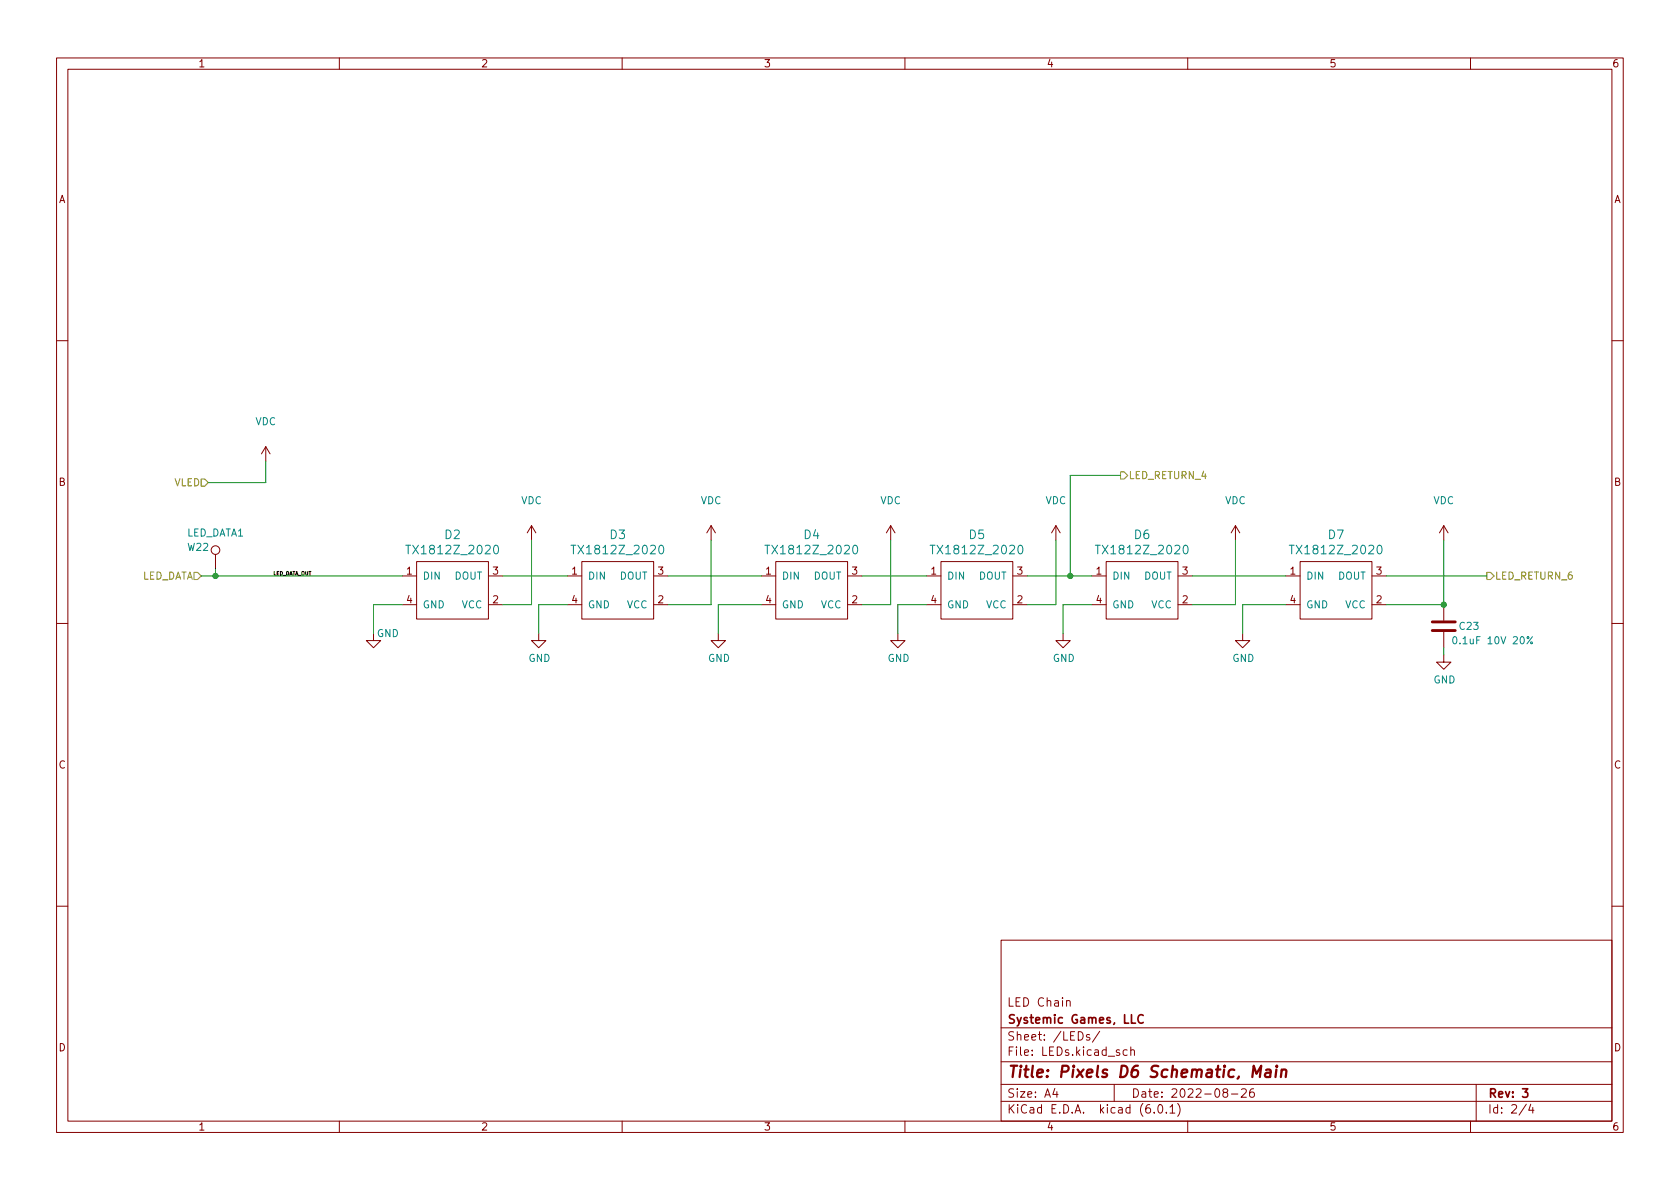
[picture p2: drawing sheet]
(kicad_sch (version 20211123) (generator eeschema)

 (paper "A4")

 (title_block
  (title "Pixels D6 Schematic, Main")
  (date "2022-08-26")
  (rev "3")
  (company "Systemic Games, LLC")
  (comment 1 "LED Chain"))

 (lib_symbols
  (symbol "Device:C" (pin_numbers hide) (pin_names (offset 0.254)) (in_bom yes) (on_board yes)
   (property "Reference" "C" (id 0) (at 0.635 2.54 0) (effects (font (size 1.27 1.27)) (justify left)))
   (property "Value" "C" (id 1) (at 0.635 -2.54 0) (effects (font (size 1.27 1.27)) (justify left)))
   (property "Footprint" "" (id 2) (at 0.9652 -3.81 0) (effects (font (size 1.27 1.27)) hide))
   (property "Datasheet" "~" (id 3) (at 0 0 0) (effects (font (size 1.27 1.27)) hide))
   (symbol "C_0_1"
    (polyline (pts (xy -2.032 -0.762) (xy 2.032 -0.762)) (stroke (width 0.508) (type default) (color 0 0 0 0)) (fill (type none)))
    (polyline (pts (xy -2.032 0.762) (xy 2.032 0.762)) (stroke (width 0.508) (type default) (color 0 0 0 0)) (fill (type none))))
   (symbol "C_1_1"
    (pin passive line (at 0 3.81 270) (length 2.794) (name "~" (effects (font (size 1.27 1.27)))) (number "1" (effects (font (size 1.27 1.27)))))
    (pin passive line (at 0 -3.81 90) (length 2.794) (name "~" (effects (font (size 1.27 1.27)))) (number "2" (effects (font (size 1.27 1.27)))))))
  (symbol "Pixels-dice:TEST_1P-conn" (pin_numbers hide) (pin_names (offset 0.762) hide) (in_bom yes) (on_board yes)
   (property "Reference" "W" (id 0) (at 0 6.858 0) (effects (font (size 1.27 1.27))))
   (property "Value" "TEST_1P-conn" (id 1) (at 0 5.08 0) (effects (font (size 1.27 1.27))))
   (property "Footprint" "" (id 2) (at 5.08 0 0) (effects (font (size 1.27 1.27))))
   (property "Datasheet" "" (id 3) (at 5.08 0 0) (effects (font (size 1.27 1.27))))
   (symbol "TEST_1P-conn_0_1"
    (circle (center 0 3.302) (radius 0.762) (stroke (width 0) (type default) (color 0 0 0 0)) (fill (type none))))
   (symbol "TEST_1P-conn_1_1"
    (pin passive line (at 0 0 90) (length 2.54) (name "1" (effects (font (size 1.27 1.27)))) (number "1" (effects (font (size 1.27 1.27)))))))
  (symbol "Pixels-dice:TX1812Z_2020" (pin_names (offset 1.016)) (in_bom yes) (on_board yes)
   (property "Reference" "D" (id 0) (at 0 -6.35 0) (effects (font (size 1.524 1.524))))
   (property "Value" "TX1812Z_2020" (id 1) (at 0 6.35 0) (effects (font (size 1.524 1.524))))
   (property "Footprint" "" (id 2) (at 0 0 0) (effects (font (size 1.524 1.524)) hide))
   (property "Datasheet" "" (id 3) (at 0 0 0) (effects (font (size 1.524 1.524)) hide))
   (symbol "TX1812Z_2020_0_1"
    (rectangle (start -6.35 5.08) (end 6.35 -5.08) (stroke (width 0) (type default) (color 0 0 0 0)) (fill (type none))))
   (symbol "TX1812Z_2020_1_1"
    (pin input line (at -8.89 2.54 0) (length 2.54) (name "DIN" (effects (font (size 1.27 1.27)))) (number "1" (effects (font (size 1.27 1.27)))))
    (pin power_in line (at 8.89 -2.54 180) (length 2.54) (name "VCC" (effects (font (size 1.27 1.27)))) (number "2" (effects (font (size 1.27 1.27)))))
    (pin output line (at 8.89 2.54 180) (length 2.54) (name "DOUT" (effects (font (size 1.27 1.27)))) (number "3" (effects (font (size 1.27 1.27)))))
    (pin power_in line (at -8.89 -2.54 0) (length 2.54) (name "GND" (effects (font (size 1.27 1.27)))) (number "4" (effects (font (size 1.27 1.27)))))))
  (symbol "power:GND" (power) (pin_names (offset 0)) (in_bom yes) (on_board yes)
   (property "Reference" "#PWR" (id 0) (at 0 -6.35 0) (effects (font (size 1.27 1.27)) hide))
   (property "Value" "GND" (id 1) (at 0 -3.81 0) (effects (font (size 1.27 1.27))))
   (property "Footprint" "" (id 2) (at 0 0 0) (effects (font (size 1.27 1.27)) hide))
   (property "Datasheet" "" (id 3) (at 0 0 0) (effects (font (size 1.27 1.27)) hide))
   (symbol "GND_0_1"
    (polyline (pts (xy 0 0) (xy 0 -1.27) (xy 1.27 -1.27) (xy 0 -2.54) (xy -1.27 -1.27) (xy 0 -1.27)) (stroke (width 0) (type default) (color 0 0 0 0)) (fill (type none))))
   (symbol "GND_1_1"
    (pin power_in line (at 0 0 270) (length 0) hide (name "GND" (effects (font (size 1.27 1.27)))) (number "1" (effects (font (size 1.27 1.27)))))))
  (symbol "power:VDC" (power) (pin_names (offset 0)) (in_bom yes) (on_board yes)
   (property "Reference" "#PWR" (id 0) (at 0 -2.54 0) (effects (font (size 1.27 1.27)) hide))
   (property "Value" "VDC" (id 1) (at 0 6.35 0) (effects (font (size 1.27 1.27))))
   (property "Footprint" "" (id 2) (at 0 0 0) (effects (font (size 1.27 1.27)) hide))
   (property "Datasheet" "" (id 3) (at 0 0 0) (effects (font (size 1.27 1.27)) hide))
   (symbol "VDC_0_1"
    (polyline (pts (xy -0.762 1.27) (xy 0 2.54)) (stroke (width 0) (type default) (color 0 0 0 0)) (fill (type none)))
    (polyline (pts (xy 0 0) (xy 0 2.54)) (stroke (width 0) (type default) (color 0 0 0 0)) (fill (type none)))
    (polyline (pts (xy 0 2.54) (xy 0.762 1.27)) (stroke (width 0) (type default) (color 0 0 0 0)) (fill (type none))))
   (symbol "VDC_1_1"
    (pin power_in line (at 0 0 90) (length 0) hide (name "VDC" (effects (font (size 1.27 1.27)))) (number "1" (effects (font (size 1.27 1.27))))))))

 (junction (at 189.23 101.6) (diameter 0) (color 0 0 0 0))
 (junction (at 38.1 101.6) (diameter 0) (color 0 0 0 0))
 (junction (at 255.27 106.68) (diameter 0) (color 0 0 0 0))

 (wire (pts (xy 118.11 106.68) (xy 125.73 106.68)) (stroke (width 0) (type default) (color 0 0 0 0)))
 (wire (pts (xy 66.04 106.68) (xy 66.04 111.76)) (stroke (width 0) (type default) (color 0 0 0 0)))
 (wire (pts (xy 219.71 106.68) (xy 219.71 111.76)) (stroke (width 0) (type default) (color 0 0 0 0)))
 (wire (pts (xy 187.96 106.68) (xy 187.96 111.76)) (stroke (width 0) (type default) (color 0 0 0 0)))
 (wire (pts (xy 255.27 114.3) (xy 255.27 115.57)) (stroke (width 0) (type default) (color 0 0 0 0)))
 (wire (pts (xy 218.44 95.25) (xy 218.44 106.68)) (stroke (width 0) (type default) (color 0 0 0 0)))
 (wire (pts (xy 181.61 106.68) (xy 186.69 106.68)) (stroke (width 0) (type default) (color 0 0 0 0)))
 (wire (pts (xy 127 106.68) (xy 127 111.76)) (stroke (width 0) (type default) (color 0 0 0 0)))
 (wire (pts (xy 210.82 106.68) (xy 218.44 106.68)) (stroke (width 0) (type default) (color 0 0 0 0)))
 (wire (pts (xy 38.1 100.33) (xy 38.1 101.6)) (stroke (width 0) (type default) (color 0 0 0 0)))
 (wire (pts (xy 189.23 101.6) (xy 193.04 101.6)) (stroke (width 0) (type default) (color 0 0 0 0)))
 (wire (pts (xy 88.9 101.6) (xy 100.33 101.6)) (stroke (width 0) (type default) (color 0 0 0 0)))
 (wire (pts (xy 66.04 106.68) (xy 71.12 106.68)) (stroke (width 0) (type default) (color 0 0 0 0)))
 (wire (pts (xy 46.99 85.09) (xy 46.99 81.28)) (stroke (width 0) (type default) (color 0 0 0 0)))
 (wire (pts (xy 210.82 101.6) (xy 227.33 101.6)) (stroke (width 0) (type default) (color 0 0 0 0)))
 (wire (pts (xy 152.4 106.68) (xy 157.48 106.68)) (stroke (width 0) (type default) (color 0 0 0 0)))
 (wire (pts (xy 255.27 95.25) (xy 255.27 106.68)) (stroke (width 0) (type default) (color 0 0 0 0)))
 (wire (pts (xy 189.23 101.6) (xy 189.23 83.82)) (stroke (width 0) (type default) (color 0 0 0 0)))
 (wire (pts (xy 38.1 101.6) (xy 71.12 101.6)) (stroke (width 0) (type default) (color 0 0 0 0)))
 (wire (pts (xy 158.75 111.76) (xy 158.75 106.68)) (stroke (width 0) (type default) (color 0 0 0 0)))
 (wire (pts (xy 125.73 95.25) (xy 125.73 106.68)) (stroke (width 0) (type default) (color 0 0 0 0)))
 (wire (pts (xy 157.48 95.25) (xy 157.48 106.68)) (stroke (width 0) (type default) (color 0 0 0 0)))
 (wire (pts (xy 245.11 106.68) (xy 255.27 106.68)) (stroke (width 0) (type default) (color 0 0 0 0)))
 (wire (pts (xy 152.4 101.6) (xy 163.83 101.6)) (stroke (width 0) (type default) (color 0 0 0 0)))
 (wire (pts (xy 95.25 106.68) (xy 100.33 106.68)) (stroke (width 0) (type default) (color 0 0 0 0)))
 (wire (pts (xy 118.11 101.6) (xy 134.62 101.6)) (stroke (width 0) (type default) (color 0 0 0 0)))
 (wire (pts (xy 189.23 83.82) (xy 198.12 83.82)) (stroke (width 0) (type default) (color 0 0 0 0)))
 (wire (pts (xy 127 106.68) (xy 134.62 106.68)) (stroke (width 0) (type default) (color 0 0 0 0)))
 (wire (pts (xy 187.96 106.68) (xy 193.04 106.68)) (stroke (width 0) (type default) (color 0 0 0 0)))
 (wire (pts (xy 158.75 106.68) (xy 163.83 106.68)) (stroke (width 0) (type default) (color 0 0 0 0)))
 (wire (pts (xy 181.61 101.6) (xy 189.23 101.6)) (stroke (width 0) (type default) (color 0 0 0 0)))
 (wire (pts (xy 35.56 101.6) (xy 38.1 101.6)) (stroke (width 0) (type default) (color 0 0 0 0)))
 (wire (pts (xy 88.9 106.68) (xy 93.98 106.68)) (stroke (width 0) (type default) (color 0 0 0 0)))
 (wire (pts (xy 186.69 95.25) (xy 186.69 106.68)) (stroke (width 0) (type default) (color 0 0 0 0)))
 (wire (pts (xy 93.98 95.25) (xy 93.98 106.68)) (stroke (width 0) (type default) (color 0 0 0 0)))
 (wire (pts (xy 219.71 106.68) (xy 227.33 106.68)) (stroke (width 0) (type default) (color 0 0 0 0)))
 (wire (pts (xy 36.83 85.09) (xy 46.99 85.09)) (stroke (width 0) (type default) (color 0 0 0 0)))
 (wire (pts (xy 95.25 111.76) (xy 95.25 106.68)) (stroke (width 0) (type default) (color 0 0 0 0)))
 (wire (pts (xy 245.11 101.6) (xy 262.89 101.6)) (stroke (width 0) (type default) (color 0 0 0 0)))

 (label "LED_DATA_OUT" (at 48.26 101.6 0) (effects (font (size 0.635 0.635)) (justify left bottom)))

 (hierarchical_label "LED_RETURN_6" (shape output) (at 262.89 101.6 0) (effects (font (size 1.27 1.27)) (justify left)))
 (hierarchical_label "LED_DATA" (shape input) (at 35.56 101.6 180) (effects (font (size 1.27 1.27)) (justify right)))
 (hierarchical_label "LED_RETURN_4" (shape output) (at 198.12 83.82 0) (effects (font (size 1.27 1.27)) (justify left)))
 (hierarchical_label "VLED" (shape input) (at 36.83 85.09 180) (effects (font (size 1.27 1.27)) (justify right)))

 (symbol (lib_id "Pixels-dice:TEST_1P-conn") (at 38.1 100.33 0) (unit 1) (in_bom yes) (on_board yes)
  (property "Reference" "W22" (id 0) (at 33.02 96.52 0) (effects (font (size 1.27 1.27)) (justify left)))
  (property "Value" "LED_DATA1" (id 1) (at 33.02 93.98 0) (effects (font (size 1.27 1.27)) (justify left)))
  (property "Footprint" "Pixels-dice:TEST_PIN" (id 2) (at 43.18 100.33 0) (effects (font (size 1.27 1.27)) hide))
  (property "Datasheet" "" (id 3) (at 43.18 100.33 0))
  (property "Generic OK" "N/A" (id 4) (at 38.1 100.33 0) (effects (font (size 1.27 1.27)) hide)) (pin "1"))

 (symbol (lib_id "power:VDC") (at 46.99 81.28 0) (unit 1) (in_bom yes) (on_board yes)
  (property "Reference" "#PWR0102" (id 0) (at 46.99 83.82 0) (effects (font (size 1.27 1.27)) hide))
  (property "Value" "VDC" (id 1) (at 46.99 74.295 0))
  (property "Footprint" "" (id 2) (at 46.99 81.28 0) (effects (font (size 1.27 1.27)) hide))
  (property "Datasheet" "" (id 3) (at 46.99 81.28 0) (effects (font (size 1.27 1.27)) hide)) (pin "1"))

 (symbol (lib_id "power:VDC") (at 93.98 95.25 0) (unit 1) (in_bom yes) (on_board yes)
  (property "Reference" "#PWR0103" (id 0) (at 93.98 97.79 0) (effects (font (size 1.27 1.27)) hide))
  (property "Value" "VDC" (id 1) (at 93.98 88.265 0))
  (property "Footprint" "" (id 2) (at 93.98 95.25 0) (effects (font (size 1.27 1.27)) hide))
  (property "Datasheet" "" (id 3) (at 93.98 95.25 0) (effects (font (size 1.27 1.27)) hide)) (pin "1"))

 (symbol (lib_id "power:VDC") (at 125.73 95.25 0) (unit 1) (in_bom yes) (on_board yes)
  (property "Reference" "#PWR0104" (id 0) (at 125.73 97.79 0) (effects (font (size 1.27 1.27)) hide))
  (property "Value" "VDC" (id 1) (at 125.73 88.265 0))
  (property "Footprint" "" (id 2) (at 125.73 95.25 0) (effects (font (size 1.27 1.27)) hide))
  (property "Datasheet" "" (id 3) (at 125.73 95.25 0) (effects (font (size 1.27 1.27)) hide)) (pin "1"))

 (symbol (lib_id "power:GND") (at 66.04 111.76 0) (unit 1) (in_bom yes) (on_board yes)
  (property "Reference" "#PWR0105" (id 0) (at 66.04 118.11 0) (effects (font (size 1.27 1.27)) hide))
  (property "Value" "GND" (id 1) (at 68.58 111.76 0))
  (property "Footprint" "" (id 2) (at 66.04 111.76 0) (effects (font (size 1.27 1.27)) hide))
  (property "Datasheet" "" (id 3) (at 66.04 111.76 0) (effects (font (size 1.27 1.27)) hide)) (pin "1"))

 (symbol (lib_id "power:GND") (at 95.25 111.76 0) (unit 1) (in_bom yes) (on_board yes)
  (property "Reference" "#PWR0106" (id 0) (at 95.25 118.11 0) (effects (font (size 1.27 1.27)) hide))
  (property "Value" "GND" (id 1) (at 95.377 116.1542 0))
  (property "Footprint" "" (id 2) (at 95.25 111.76 0) (effects (font (size 1.27 1.27)) hide))
  (property "Datasheet" "" (id 3) (at 95.25 111.76 0) (effects (font (size 1.27 1.27)) hide)) (pin "1"))

 (symbol (lib_id "power:VDC") (at 157.48 95.25 0) (unit 1) (in_bom yes) (on_board yes)
  (property "Reference" "#PWR0107" (id 0) (at 157.48 97.79 0) (effects (font (size 1.27 1.27)) hide))
  (property "Value" "VDC" (id 1) (at 157.48 88.265 0))
  (property "Footprint" "" (id 2) (at 157.48 95.25 0) (effects (font (size 1.27 1.27)) hide))
  (property "Datasheet" "" (id 3) (at 157.48 95.25 0) (effects (font (size 1.27 1.27)) hide)) (pin "1"))

 (symbol (lib_id "power:VDC") (at 186.69 95.25 0) (unit 1) (in_bom yes) (on_board yes)
  (property "Reference" "#PWR0108" (id 0) (at 186.69 97.79 0) (effects (font (size 1.27 1.27)) hide))
  (property "Value" "VDC" (id 1) (at 186.69 88.265 0))
  (property "Footprint" "" (id 2) (at 186.69 95.25 0) (effects (font (size 1.27 1.27)) hide))
  (property "Datasheet" "" (id 3) (at 186.69 95.25 0) (effects (font (size 1.27 1.27)) hide)) (pin "1"))

 (symbol (lib_id "power:GND") (at 127 111.76 0) (unit 1) (in_bom yes) (on_board yes)
  (property "Reference" "#PWR0109" (id 0) (at 127 118.11 0) (effects (font (size 1.27 1.27)) hide))
  (property "Value" "GND" (id 1) (at 127.127 116.1542 0))
  (property "Footprint" "" (id 2) (at 127 111.76 0) (effects (font (size 1.27 1.27)) hide))
  (property "Datasheet" "" (id 3) (at 127 111.76 0) (effects (font (size 1.27 1.27)) hide)) (pin "1"))

 (symbol (lib_id "power:GND") (at 158.75 111.76 0) (unit 1) (in_bom yes) (on_board yes)
  (property "Reference" "#PWR0110" (id 0) (at 158.75 118.11 0) (effects (font (size 1.27 1.27)) hide))
  (property "Value" "GND" (id 1) (at 158.877 116.1542 0))
  (property "Footprint" "" (id 2) (at 158.75 111.76 0) (effects (font (size 1.27 1.27)) hide))
  (property "Datasheet" "" (id 3) (at 158.75 111.76 0) (effects (font (size 1.27 1.27)) hide)) (pin "1"))

 (symbol (lib_id "power:VDC") (at 218.44 95.25 0) (unit 1) (in_bom yes) (on_board yes)
  (property "Reference" "#PWR0111" (id 0) (at 218.44 97.79 0) (effects (font (size 1.27 1.27)) hide))
  (property "Value" "VDC" (id 1) (at 218.44 88.265 0))
  (property "Footprint" "" (id 2) (at 218.44 95.25 0) (effects (font (size 1.27 1.27)) hide))
  (property "Datasheet" "" (id 3) (at 218.44 95.25 0) (effects (font (size 1.27 1.27)) hide)) (pin "1"))

 (symbol (lib_id "power:VDC") (at 255.27 95.25 0) (unit 1) (in_bom yes) (on_board yes)
  (property "Reference" "#PWR0113" (id 0) (at 255.27 97.79 0) (effects (font (size 1.27 1.27)) hide))
  (property "Value" "VDC" (id 1) (at 255.27 88.265 0))
  (property "Footprint" "" (id 2) (at 255.27 95.25 0) (effects (font (size 1.27 1.27)) hide))
  (property "Datasheet" "" (id 3) (at 255.27 95.25 0) (effects (font (size 1.27 1.27)) hide)) (pin "1"))

 (symbol (lib_id "power:GND") (at 219.71 111.76 0) (unit 1) (in_bom yes) (on_board yes)
  (property "Reference" "#PWR0114" (id 0) (at 219.71 118.11 0) (effects (font (size 1.27 1.27)) hide))
  (property "Value" "GND" (id 1) (at 219.837 116.1542 0))
  (property "Footprint" "" (id 2) (at 219.71 111.76 0) (effects (font (size 1.27 1.27)) hide))
  (property "Datasheet" "" (id 3) (at 219.71 111.76 0) (effects (font (size 1.27 1.27)) hide)) (pin "1"))

 (symbol (lib_id "power:GND") (at 187.96 111.76 0) (unit 1) (in_bom yes) (on_board yes)
  (property "Reference" "#PWR0116" (id 0) (at 187.96 118.11 0) (effects (font (size 1.27 1.27)) hide))
  (property "Value" "GND" (id 1) (at 188.087 116.1542 0))
  (property "Footprint" "" (id 2) (at 187.96 111.76 0) (effects (font (size 1.27 1.27)) hide))
  (property "Datasheet" "" (id 3) (at 187.96 111.76 0) (effects (font (size 1.27 1.27)) hide)) (pin "1"))

 (symbol (lib_id "Device:C") (at 255.27 110.49 0) (unit 1) (in_bom yes) (on_board yes)
  (property "Reference" "C23" (id 0) (at 257.81 110.49 0) (effects (font (size 1.27 1.27)) (justify left)))
  (property "Value" "0.1uF 10V 20%" (id 1) (at 256.54 113.03 0) (effects (font (size 1.27 1.27)) (justify left)))
  (property "Footprint" "Capacitor_SMD:C_0402_1005Metric" (id 2) (at 256.2352 114.3 0) (effects (font (size 1.27 1.27)) hide))
  (property "Datasheet" "~" (id 3) (at 255.27 110.49 0) (effects (font (size 1.27 1.27)) hide))
  (property "Generic OK" "YES" (id 4) (at 255.27 110.49 0) (effects (font (size 1.27 1.27)) hide))
  (property "Pixels Part Number" "SMD-C005" (id 5) (at 255.27 110.49 0) (effects (font (size 1.27 1.27)) hide))
  (property "Manufacturer" "Murata" (id 6) (at 255.27 110.49 0) (effects (font (size 1.27 1.27)) hide))
  (property "Manufacturer Part Number" "GRM155R61H104KE19D" (id 7) (at 255.27 110.49 0) (effects (font (size 1.27 1.27)) hide)) (pin "1") (pin "2"))

 (symbol (lib_id "power:GND") (at 255.27 115.57 0) (unit 1) (in_bom yes) (on_board yes)
  (property "Reference" "#PWR0140" (id 0) (at 255.27 121.92 0) (effects (font (size 1.27 1.27)) hide))
  (property "Value" "GND" (id 1) (at 255.397 119.9642 0))
  (property "Footprint" "" (id 2) (at 255.27 115.57 0) (effects (font (size 1.27 1.27)) hide))
  (property "Datasheet" "" (id 3) (at 255.27 115.57 0) (effects (font (size 1.27 1.27)) hide)) (pin "1"))

 (symbol (lib_id "Pixels-dice:TX1812Z_2020") (at 80.01 104.14 0) (unit 1) (in_bom yes) (on_board yes)
  (property "Reference" "D2" (id 0) (at 80.01 94.3102 0) (effects (font (size 1.524 1.524))))
  (property "Value" "TX1812Z_2020" (id 1) (at 80.01 97.0026 0) (effects (font (size 1.524 1.524))))
  (property "Footprint" "Pixels-dice:TX1812Z_2020" (id 2) (at 80.01 104.14 0) (effects (font (size 1.524 1.524)) hide))
  (property "Datasheet" "" (id 3) (at 80.01 104.14 0) (effects (font (size 1.524 1.524)) hide))
  (property "Manufacturer" "TCWIN" (id 4) (at 80.01 104.14 0) (effects (font (size 1.27 1.27)) hide))
  (property "Manufacturer Part Number" "TX1812Z 2020" (id 5) (at 80.01 104.14 0) (effects (font (size 1.27 1.27)) hide))
  (property "Pixels Part Number" "SMD-D002-ALT2" (id 6) (at 80.01 104.14 0) (effects (font (size 1.27 1.27)) hide))
  (property "Generic OK" "NO" (id 7) (at 80.01 104.14 0) (effects (font (size 1.27 1.27)) hide)) (pin "1") (pin "2") (pin "3") (pin "4"))

 (symbol (lib_id "Pixels-dice:TX1812Z_2020") (at 109.22 104.14 0) (unit 1) (in_bom yes) (on_board yes)
  (property "Reference" "D3" (id 0) (at 109.22 94.3102 0) (effects (font (size 1.524 1.524))))
  (property "Value" "TX1812Z_2020" (id 1) (at 109.22 97.0026 0) (effects (font (size 1.524 1.524))))
  (property "Footprint" "Pixels-dice:TX1812Z_2020" (id 2) (at 109.22 104.14 0) (effects (font (size 1.524 1.524)) hide))
  (property "Datasheet" "" (id 3) (at 109.22 104.14 0) (effects (font (size 1.524 1.524)) hide))
  (property "Manufacturer" "TCWIN" (id 4) (at 109.22 104.14 0) (effects (font (size 1.27 1.27)) hide))
  (property "Manufacturer Part Number" "TX1812Z 2020" (id 5) (at 109.22 104.14 0) (effects (font (size 1.27 1.27)) hide))
  (property "Pixels Part Number" "SMD-D002-ALT2" (id 6) (at 109.22 104.14 0) (effects (font (size 1.27 1.27)) hide))
  (property "Generic OK" "NO" (id 7) (at 109.22 104.14 0) (effects (font (size 1.27 1.27)) hide)) (pin "1") (pin "2") (pin "3") (pin "4"))

 (symbol (lib_id "Pixels-dice:TX1812Z_2020") (at 143.51 104.14 0) (unit 1) (in_bom yes) (on_board yes)
  (property "Reference" "D4" (id 0) (at 143.51 94.3102 0) (effects (font (size 1.524 1.524))))
  (property "Value" "TX1812Z_2020" (id 1) (at 143.51 97.0026 0) (effects (font (size 1.524 1.524))))
  (property "Footprint" "Pixels-dice:TX1812Z_2020" (id 2) (at 143.51 104.14 0) (effects (font (size 1.524 1.524)) hide))
  (property "Datasheet" "" (id 3) (at 143.51 104.14 0) (effects (font (size 1.524 1.524)) hide))
  (property "Manufacturer" "TCWIN" (id 4) (at 143.51 104.14 0) (effects (font (size 1.27 1.27)) hide))
  (property "Manufacturer Part Number" "TX1812Z 2020" (id 5) (at 143.51 104.14 0) (effects (font (size 1.27 1.27)) hide))
  (property "Pixels Part Number" "SMD-D002-ALT2" (id 6) (at 143.51 104.14 0) (effects (font (size 1.27 1.27)) hide))
  (property "Generic OK" "NO" (id 7) (at 143.51 104.14 0) (effects (font (size 1.27 1.27)) hide)) (pin "1") (pin "2") (pin "3") (pin "4"))

 (symbol (lib_id "Pixels-dice:TX1812Z_2020") (at 172.72 104.14 0) (unit 1) (in_bom yes) (on_board yes)
  (property "Reference" "D5" (id 0) (at 172.72 94.3102 0) (effects (font (size 1.524 1.524))))
  (property "Value" "TX1812Z_2020" (id 1) (at 172.72 97.0026 0) (effects (font (size 1.524 1.524))))
  (property "Footprint" "Pixels-dice:TX1812Z_2020" (id 2) (at 172.72 104.14 0) (effects (font (size 1.524 1.524)) hide))
  (property "Datasheet" "" (id 3) (at 172.72 104.14 0) (effects (font (size 1.524 1.524)) hide))
  (property "Manufacturer" "TCWIN" (id 4) (at 172.72 104.14 0) (effects (font (size 1.27 1.27)) hide))
  (property "Manufacturer Part Number" "TX1812Z 2020" (id 5) (at 172.72 104.14 0) (effects (font (size 1.27 1.27)) hide))
  (property "Pixels Part Number" "SMD-D002-ALT2" (id 6) (at 172.72 104.14 0) (effects (font (size 1.27 1.27)) hide))
  (property "Generic OK" "NO" (id 7) (at 172.72 104.14 0) (effects (font (size 1.27 1.27)) hide)) (pin "1") (pin "2") (pin "3") (pin "4"))

 (symbol (lib_id "Pixels-dice:TX1812Z_2020") (at 201.93 104.14 0) (unit 1) (in_bom yes) (on_board yes)
  (property "Reference" "D6" (id 0) (at 201.93 94.3102 0) (effects (font (size 1.524 1.524))))
  (property "Value" "TX1812Z_2020" (id 1) (at 201.93 97.0026 0) (effects (font (size 1.524 1.524))))
  (property "Footprint" "Pixels-dice:TX1812Z_2020" (id 2) (at 201.93 104.14 0) (effects (font (size 1.524 1.524)) hide))
  (property "Datasheet" "" (id 3) (at 201.93 104.14 0) (effects (font (size 1.524 1.524)) hide))
  (property "Manufacturer" "TCWIN" (id 4) (at 201.93 104.14 0) (effects (font (size 1.27 1.27)) hide))
  (property "Manufacturer Part Number" "TX1812Z 2020" (id 5) (at 201.93 104.14 0) (effects (font (size 1.27 1.27)) hide))
  (property "Pixels Part Number" "SMD-D002-ALT2" (id 6) (at 201.93 104.14 0) (effects (font (size 1.27 1.27)) hide))
  (property "Generic OK" "NO" (id 7) (at 201.93 104.14 0) (effects (font (size 1.27 1.27)) hide)) (pin "1") (pin "2") (pin "3") (pin "4"))

 (symbol (lib_id "Pixels-dice:TX1812Z_2020") (at 236.22 104.14 0) (unit 1) (in_bom yes) (on_board yes)
  (property "Reference" "D7" (id 0) (at 236.22 94.3102 0) (effects (font (size 1.524 1.524))))
  (property "Value" "TX1812Z_2020" (id 1) (at 236.22 97.0026 0) (effects (font (size 1.524 1.524))))
  (property "Footprint" "Pixels-dice:TX1812Z_2020" (id 2) (at 236.22 104.14 0) (effects (font (size 1.524 1.524)) hide))
  (property "Datasheet" "" (id 3) (at 236.22 104.14 0) (effects (font (size 1.524 1.524)) hide))
  (property "Manufacturer" "TCWIN" (id 4) (at 236.22 104.14 0) (effects (font (size 1.27 1.27)) hide))
  (property "Manufacturer Part Number" "TX1812Z 2020" (id 5) (at 236.22 104.14 0) (effects (font (size 1.27 1.27)) hide))
  (property "Pixels Part Number" "SMD-D002-ALT2" (id 6) (at 236.22 104.14 0) (effects (font (size 1.27 1.27)) hide))
  (property "Generic OK" "NO" (id 7) (at 236.22 104.14 0) (effects (font (size 1.27 1.27)) hide)) (pin "1") (pin "2") (pin "3") (pin "4")))
